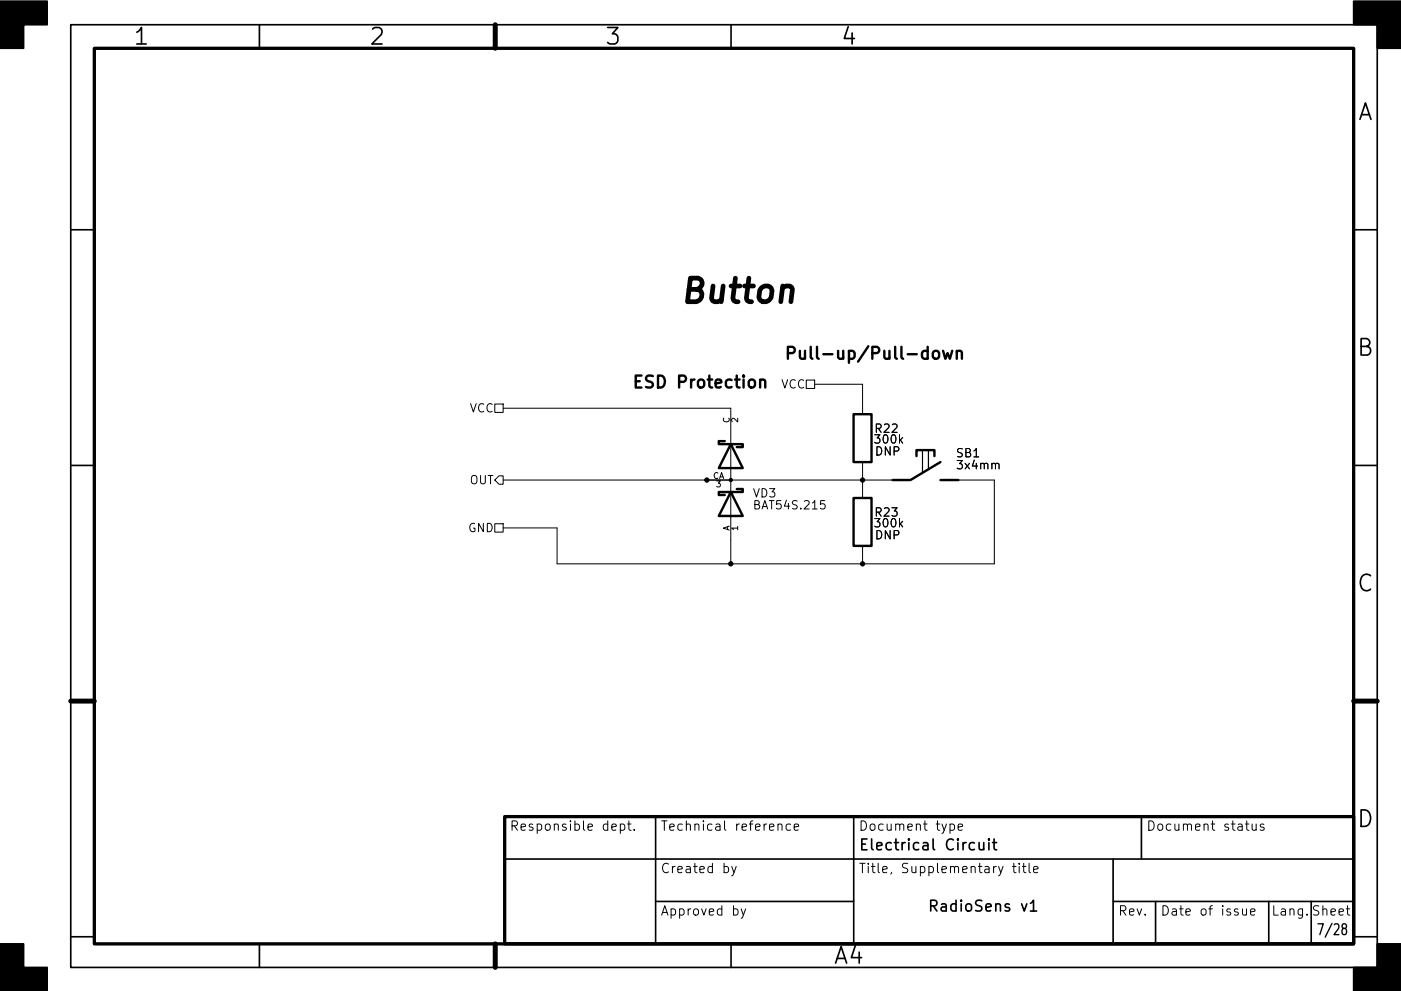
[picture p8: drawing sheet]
<svg xmlns="http://www.w3.org/2000/svg" width="297mm" height="210mm" viewBox="0 0 297 210" stroke-linecap="round" stroke-linejoin="round" font-family="sans-serif">
<g fill="none" stroke="#000" stroke-width=".35">
<path d="M15 5.2h277v200.1h-277zM55 5.2v5M105 5.2v5M155 5.2v5M15 48.7h5M287 48.7h5M15 98.7h5M287 98.7h5M15 148.7h5M287 148.7h5M139 173.3v27M181 173.3v27"/>
<path d="M206.6 178.9l-.7-.1-.4 .4v.7l.2 .3 .2 .1 .7-.1M207.6 178.8l.1 1.4a.62 .62 0 0 0 .9-.1M208.6 178.8v1.5M209.7 178l-.1 .1 .1 .1 .1-.1-.1-.1v.2M209.7 178.8v1.5M210.4 178.8h.9M210.8 178v2l.1 .2 .4 .1M242 173.3v9M15 198.7h5M107 182.3h180M139 191.3h42M218.5 191.7l.6-.7v2.3"/>
<path d="M218.5 193.3h1.3M236 191.3h51M236 182.3v18M245 191.3v9M269 191.3v9M278 191.3v9M287 198.7h5M55 200.3v5M105 200.3v5M155 200.3v5"/>
</g>
<path d="M20 10.2h267v190.1h-267zM107 173.3h180v27h-180z" fill="none" stroke="#000" stroke-width=".7"/>
<path d="M105 5.2v5M15 148.7h5M287 148.7h5M105 200.3v5" fill="none" stroke="#000" stroke-width="1.1"/>
<path d="M0 .2h10v5h-5v5h-5zM287 .2h10v10h-5v-5h-5zM0 200.3h5v5h5v5h-10zM292 200.3h5v10h-10v-5h5z" fill="#000" stroke="#000" stroke-width=".35"/>
<g fill="none" stroke="#000" stroke-width=".21">
<path d="M104.9 85.7h1.8v1.8h-1.8zM106.7 86.6h48.2v5M154.9 91.7v27.9M170.9 80.6h1.8v1.8h-1.8zM172.7 81.5h10.2v6.4M182.9 98v7.7M104.9 111.1h1.8v1.8h-1.8zM105.8 101h.9v1.7h-.9l-.9-.9zM106.7 101.8h82.5M182.9 115.8v3.8M203.2 101.8h7.6v17.8h-92.7v-7.6h-11.4M131.5 174.9l.6-.1 .4 .4v.6l-.2 .3h-.8"/>
<path d="M131.5 174.8v2M133 174.8h.8M133.3 174.2v1.7l.1 .2 .4 .1M134.5 176v.2M164.9 175a.5 .5 0 0 1 .9 .1v1.1M167.6 174.9l-.6-.1-.3 .4v.6l.2 .3h.7M168.4 175.5l.9-.2-.1-.4-.5-.1-.3 .3 .1 1h.7M201.4 174.9l.6-.1 .4 .4v.6l-.2 .3h-.8M203.1 175.5l1-.2-.1-.4-.6-.1-.3 .3 .1 1h.8M264 174.8h.8M264.3 174.2v1.7l.1 .2 .4 .1M265.5 174.8l.1 1.3a.54 .54 0 0 0 .7-.1"/>
<path d="M266.3 174.8v1.4M267.9 174.9l-.4-.1-.3 .3 .1 .3 .6 .2v.5h-.7M155.1 183.8l.5 1.4M156.1 183.8l-.7 1.8-.3 .2M157.1 192.8l.5 1.4M158.1 192.8l-.7 1.8-.3 .2M214.7 183.8h.7M214.9 183.2v1.7l.1 .2 .4 .1M216.1 183.2v.2M216.1 183.8v1.4M216.8 183.8h.7M217 183.2v1.7l.1 .2 .4 .1"/>
<path d="M218.2 183.2v1.7l.3 .3M219.1 184.5l1-.2-.1-.4-.6-.1-.3 .3 .1 1h.8M263.4 192.8l.1 1.3a.54 .54 0 0 0 .8-.1M264.3 192.8v1.4M265.1 193.5l1-.2-.1-.4-.6-.1-.3 .3 .1 1h.8"/>
</g>
<g fill="none" stroke="#000" stroke-width=".51">
<path d="M197.9 74.7a.69 .69 0 0 1 .7-.3 .69 .69 0 0 1 .5 .5v.7a.69 .69 0 0 1-.7 .5 .69 .69 0 0 1-.6-.5zM200 74.4l.4 1.7 .5-1.2 .5 1.2 .5-1.7M202.9 74.7a.63 .63 0 0 1 1 .1v1.3M202.9 74.4v1.7M153.7 93.6h-1.3v.6h2.5l-2.5 5.1h5.1l-2.6-5.1h2.6v.7h-1.3M161.2 80.8a.63 .63 0 0 1 1 .1v1.3M161.2 80.5v1.7M181 87.9h3.8v10.1h-3.8zM194.3 96.8v-1.3h3.8v1.3M199.4 98l-6.4 3.8h-3.8M156.2 103.8h1.3v.6h-2.6l2.6 5.1h-5.1l2.5-5.1h-2.5v.6h1.3M181 105.7h3.8v10.1h-3.8z"/>
<path d="M199.4 101.8h3.8"/>
</g>
<path d="M195.6 95.5v4.8M196.8 95.5v4.1" fill="none" stroke="#000" stroke-width=".25"/>
<g fill="#000" stroke="#000" stroke-width=".21">
<circle cx="149.9" cy="101.8" r=".46"/>
<circle cx="154.9" cy="101.8" r=".36"/>
<circle cx="154.9" cy="119.6" r=".46"/>
<circle cx="182.9" cy="119.6" r=".46"/>
<circle cx="182.9" cy="101.8" r=".46"/>
</g>
<text font-size="7" x="143.9" y="64.3">Button</text>
<g font-size="4.9">
<text x="28.6" y="9.5">1</text>
<text x="78.6" y="9.5">2</text>
<text x="128.6" y="9.5">3</text>
<text x="178.6" y="9.5">4</text>
<text x="287.7" y="25.5">A</text>
<text x="287.7" y="75.5">B</text>
<text x="287.7" y="125.5">C</text>
<text x="287.7" y="175.5">D</text>
<text x="176.9" y="204.5">A4</text>
</g>
<g font-size="3.5">
<text x="166.1" y="76.2">Pull-up/Pull-down</text>
<text x="133.9" y="82.3">ESD Protection</text>
</g>
<g font-size="3.2">
<text x="182" y="180.4">Electrical Circuit</text>
<text x="198" y="193.4">RadioSens v1</text>
<text x="280.2" y="198.4">7/28</text>
</g>
<g font-size="2.8">
<text x="108" y="176.3">Responsible dept.</text>
<text x="140" y="176.3">Technical reference</text>
<text x="182" y="176.3">Document type</text>
<text x="243" y="176.3">Document status</text>
<text x="140" y="185.3">Created by</text>
<text x="182" y="185.3">Title, Supplementary title</text>
<text x="140" y="194.3">Approved by</text>
<text x="237" y="194.3">Rev.</text>
<text x="246" y="194.3">Date of issue</text>
<text x="269.5" y="194.3">Lang. Sheet</text>
</g>
<g font-size="2.5">
<text x="165.6" y="82.4">VCC</text>
<text x="99.5" y="87.5">VCC</text>
<text x="185.7" y="91.8">R22</text>
<text x="185.7" y="94.1">300k</text>
<text x="185.6" y="96.6">DNP</text>
<text x="202.9" y="97">SB1</text>
<text x="203.2" y="99.6">3x4mm</text>
<text x="99.5" y="102.7">OUT</text>
<text x="159.7" y="105.5">VD3</text>
<text x="99.3" y="112.9">GND</text>
<text x="160.3" y="108.1">BAT54S.215</text>
<text x="185.7" y="109.6">R23</text>
<text x="185.7" y="111.9">300k</text>
<text x="185.6" y="114.4">DNP</text>
</g>
<g font-size="1.8">
<text x="154.7" y="89.7" transform="rotate(-90 154.7 89.7)">C</text>
<text x="156.5" y="89.6" transform="rotate(-90 156.5 89.6)">2</text>
<text x="151.1" y="101.6">CA</text>
<text x="151.9" y="103.4">3</text>
<text x="154.7" y="112.7" transform="rotate(-90 154.7 112.7)">A</text>
<text x="156.5" y="112.5" transform="rotate(-90 156.5 112.5)">1</text>
</g>
</svg>
